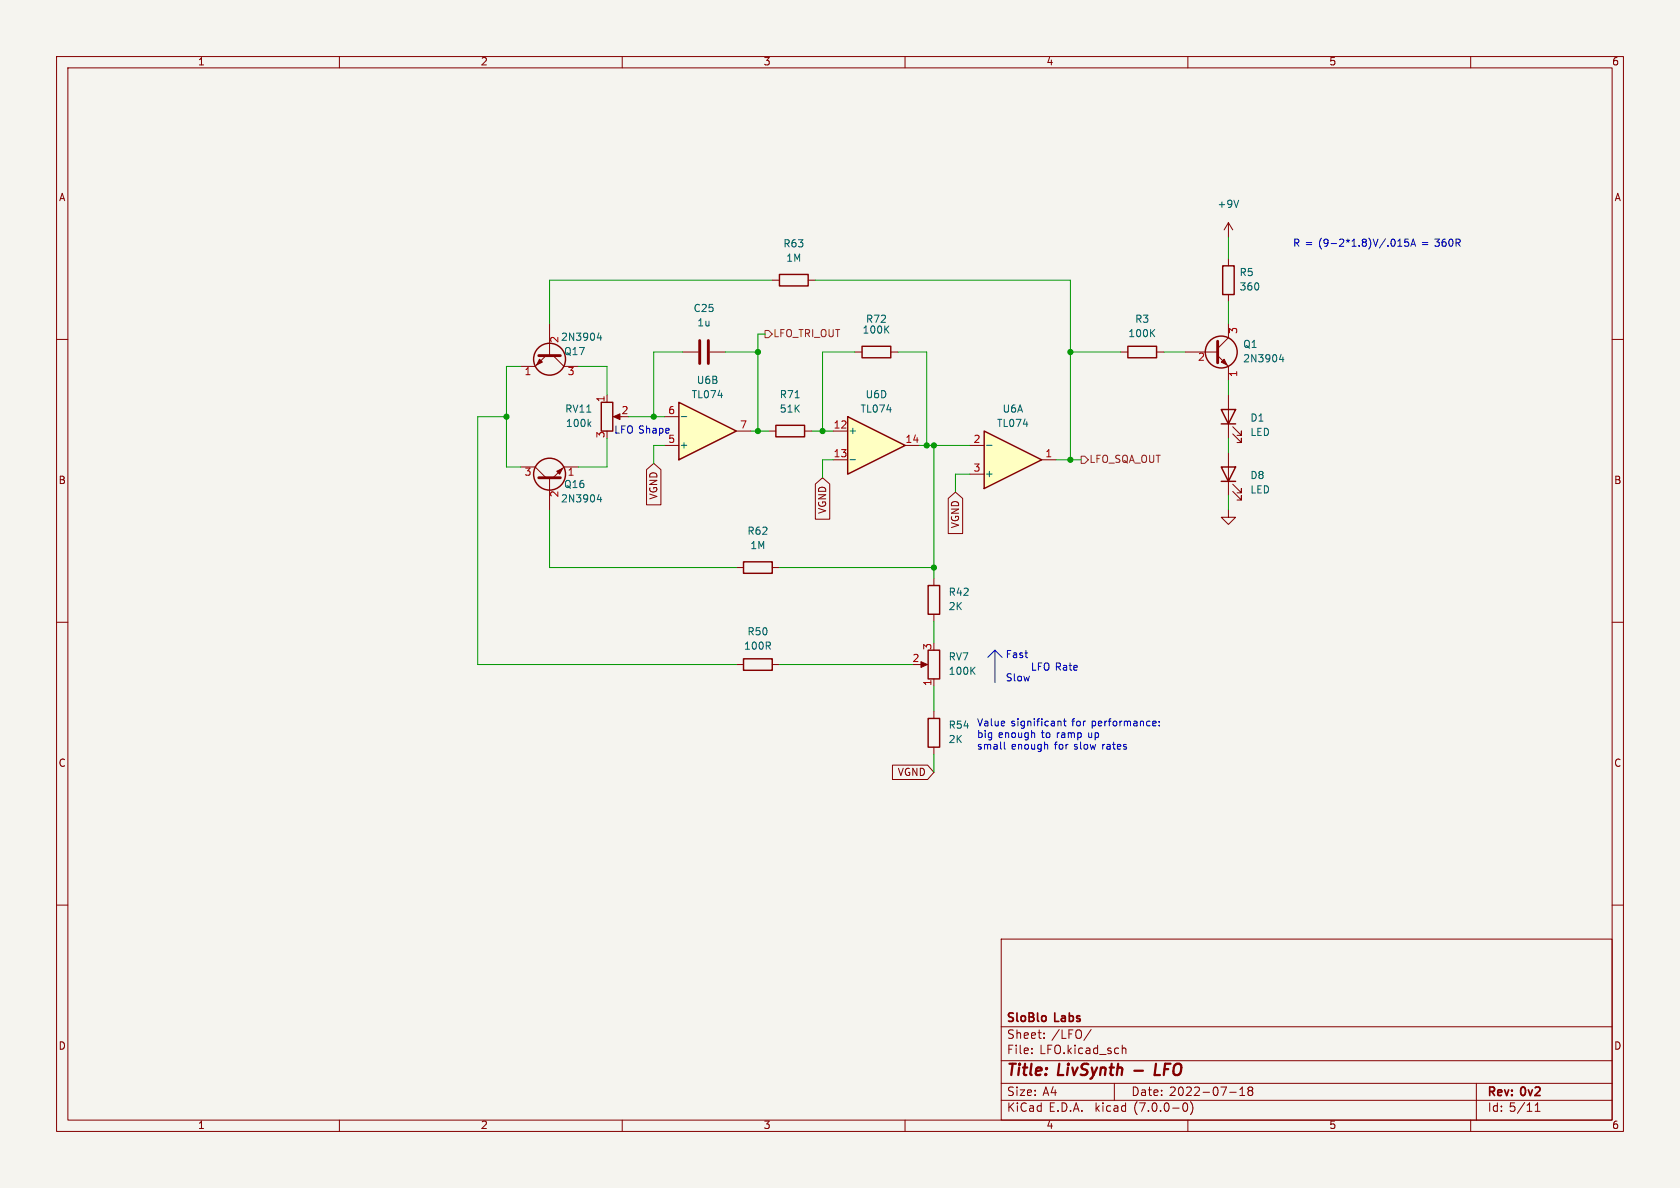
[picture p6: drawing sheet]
<svg xmlns="http://www.w3.org/2000/svg" width="297mm" height="210mm" viewBox="0 0 297 210" stroke-linecap="round" stroke-linejoin="round" font-family="sans-serif">
<path d="M0 0h297v210h-297z" fill="#f5f4ef" stroke="#f5f4ef" stroke-width=".18"/>
<g fill="none" stroke="#840000" stroke-width=".18">
<path d="M10 10h277v190h-277zM12 12h273v186h-273zM60 10v2M110 10v2M160 10v2M210 10v2M260 10v2M10 60h2M285 60h2M151.1 62.2h1.3M157.5 62.2h1.2M10 110h2"/>
<path d="M130.2 100.3h1.2M130.2 117.5h1.2M136.5 100.3h1.3M136.5 117.5h1.3M165.1 102.2v1.3M165.1 108.6v1.3M285 110h2M10 160h2M285 160h2M177 166h108v32h-108zM60 198v2M110 198v2"/>
<path d="M160 198v2M177 194.5h108M177 191.5h108M177 187.5h108M177 181.5h108M182.4 186.1v.2M182.4 185.3v.2M184.6 183.4v.2M184.6 182.6v.2M192.9 182l-1.3 1.9M197 191.5v3M198.4 184.8v1.5"/>
<path d="M198.4 185.4l.2-.1h.4v1M209.3 195h.2a.81 .81 0 0 1 .5 .6 .81 .81 0 0 1-.3 .8l-.1 .1a.81 .81 0 0 1-.6-.7 .81 .81 0 0 1 .3-.8zM210 198v2M210.5 194.8a1.74 1.74 0 0 1 0 2.2M217.4 193.1h1.1M219.2 193.7h.8M219.2 192.6l.4-.4v1.5M220.9 192.8l-.3 .3 .1 .4 .2 .2h.3l.3-.3-.1-.5-.2-.1M220.9 192.8l-.3-.3 .3-.3h.3l.3 .2-.3 .4M220.9 192.8h.3M260 198v2M261 191.5v6.5"/>
<path d="M271.4 196.5h.9M271.4 195.4l.4-.4v1.5"/>
</g>
<path d="M200.5 189.3h1.6M204.4 188l-.3 2h1" fill="none" stroke="#840000" stroke-width=".4"/>
<path d="M152.4 61.2h5.1v2h-5.1zM131.4 99.3h5.1v2h-5.1zM131.4 116.5h5.1v2h-5.1zM164.1 103.5h2v5.1h-2z" fill="none" stroke="#840000" stroke-width=".25"/>
<path d="M149.9 73.7l10.1 5-10.1 5.1z" fill="#ffffc2"/>
<path d="M149.9 73.7l10.1 5-10.1 5.1z" fill="none" stroke="#840000" stroke-width=".25"/>
<path d="M147.3 76.2h2.6M160 78.7h2.6M147.3 81.3h2.6" fill="none" stroke="#840000" stroke-width=".18"/>
<path d="M150.3 81.3h1" fill="none" stroke="#006464" stroke-width=".18"/>
<path d="M120 71.1l10.2 5.1-10.2 5.1z" fill="#ffffc2"/>
<g fill="none" stroke="#840000" stroke-width=".25">
<path d="M137.8 48.5h5.1v2h-5.1zM120 71.1l10.2 5.1-10.2 5.1zM137.2 75.2h5v2h-5zM215.9 72.4h2.5l-1.2 2.5zM215.9 74.9h2.5M215.9 82.6h2.5l-1.2 2.5zM215.9 85.1h2.5M164.1 114.9h2v5.1h-2zM164.1 127h2v5.1h-2z"/>
<circle cx="215.9" cy="62.2" r="2.82"/>
</g>
<g fill="none" stroke="#840000" stroke-width=".18">
<path d="M136.5 49.5h1.3M142.9 49.5h1.2M217.2 57.2v2.5l-1.9 1.9M117.5 78.7h2.5M117.5 73.7h2.5M120.6 62.2h2.8M125.5 62.2h2.8M130.2 76.2h2.5M135.9 76.2h1.3M142.2 76.2h1.3M209.5 62.2h5.8M215.3 62.9l1.9 1.9v2.5"/>
<path d="M217.2 69.9v7.6M217.9 76.7l1.6 1.5v-.7v.7h-.8M217.9 75.4l1.6 1.6v-.8v.8h-.8M217.2 90.2v1.2h1.2l-1.2 1.3-1.3-1.3h1.3M217.2 80v7.6M217.9 86.9l1.6 1.5v-.8v.8h-.8M217.9 85.6l1.6 1.5v-.7v.7h-.8M162.6 117.5h1M165.1 120v1.3M165.1 125.7v1.3M165.1 132.1v1.3"/>
</g>
<path d="M120.4 73.6h1M226.5 62.6l-.3 .9h.8M226.8 63.1v.9" fill="none" stroke="#006464" stroke-width=".18"/>
<g fill="#840000" stroke="#840000" stroke-width=".18">
<path d="M162.8 117l1.2 .5-1.2 .5z"/>
<path d="M215.9 64l.5-.5 .5 1z"/>
</g>
<path d="M123.7 60.2v4.1M125.2 60.2v4.1M215.3 60.3v3.8" fill="none" stroke="#840000" stroke-width=".51"/>
<path d="M174 76.2l10.1 5.1-10.1 5.1z" fill="#ffffc2"/>
<g fill="none" stroke="#840000" stroke-width=".25">
<path d="M216.2 47h2v5.1h-2zM106.3 71.1h2v5.1h-2zM174 76.2l10.1 5.1-10.1 5.1zM199.4 61.2h5.1v2h-5.1z"/>
<circle cx="97.2" cy="63.5" r="2.82"/>
<circle cx="97.2" cy="83.8" r="2.82"/>
</g>
<g fill="none" stroke="#840000" stroke-width=".18">
<path d="M217.2 39.4v2.5M217.2 39.4l-.8 1.2M217.2 39.4l.7 1.2M97.2 57.2v5.7M217.2 45.7v1.3M217.2 52.1v1.2M96.5 62.9l-1.9 1.9h-2.5M97.8 62.9l1.9 1.9h2.5M107.3 69.9v1.2M108.8 73.7h1.1M171.4 78.7h2.6M198.1 62.2h1.3"/>
<path d="M204.5 62.2h1.2M92.1 82.6h2.5l1.9 1.9M97.2 84.5v5.7M102.2 82.6h-2.5l-1.9 1.9M114.3 83l1.3-1.1 1.2 1.1v6.2h-2.5zM144.1 85.6l1.3-1.1 1.3 1.1v6.2h-2.6zM167.6 88.1l1.3-1.1 1.3 1.1v6.2h-2.6zM171.4 83.8h2.6M184.1 81.3h2.6M157.8 135.3h6.2l1.1 1.2-1.1 1.3h-6.2z"/>
</g>
<path d="M219 35.4l-.4 1.3M105.9 58.8l-.3 .9h.8M106.2 59.3v.9M104.1 74.9l.4 .5M104.5 74.5l-.5 .5M174.4 78.7h1M105.9 87.4l-.3 .9h.8M106.2 87.9v.8" fill="none" stroke="#006464" stroke-width=".18"/>
<g fill="#840000" stroke="#840000" stroke-width=".18">
<path d="M108.5 73.7l1.1-.5v1z"/>
<path d="M95.4 63.5l.5 .5-1 .5z"/>
<path d="M98.4 83.3l1-.5-.5 1z"/>
</g>
<path d="M95.2 62.9h3.9M95.2 84.5h3.9" fill="none" stroke="#840000" stroke-width=".51"/>
<path d="M135.3 58.4h.6l.6 .7-.6 .6h-.6zM191.1 80.6h.7l.6 .7-.6 .6h-.7z" fill="none" stroke="#725600" stroke-width=".18"/>
<g fill="none" stroke="#0000c2" stroke-width=".18">
<path d="M247.1 43.5h.7M247.1 42.6l.4-.3v1.2M249 42.3h-.6l-.1 .6 .2-.1h.4l.2 .2-.1 .4-.2 .1-.5-.1M249.4 43.5l.4-1.2 .5 1.2M249.5 43.2h.6M175.9 114.9v5.8M175.9 114.9l-1.3 1.3M175.9 114.9l1.3 1.3M177.6 131.2v1.1l.1 .1M187.1 127.5h.4l.1 .8M188 127.5h.5M188.2 127.1v1l.3 .2"/>
<path d="M204 127.5h.3l.1 .3-.6 .1M204.3 128.3h-.3M204.9 128.2v.1M204.9 127.5v.2"/>
</g>
<g fill="none" stroke="#009600" stroke-width=".18">
<path d="M135.3 59.1h-1.3v17.1M136.5 49.5h-39.3v7.7M144.1 49.5h45.1v31.8M217.2 41.9v3.8M217.2 53.3v3.9M89.5 73.7h-5v43.8h45.7M92.1 64.8h-2.6v17.8h2.6M102.2 64.8h5.1v5.1M107.3 77.5v5.1h-5.1M111.1 73.7h6.4M117.5 78.7h-1.9v3.2M120.6 62.2h-5v11.5"/>
<path d="M128.3 62.2h5.7M132.7 76.2h3.2M143.5 76.2h3.8M151.1 62.2h-5.7v14M158.7 62.2h5.1v16.5M162.6 78.7h8.8M165.1 78.7v23.5M189.2 62.2h8.9M205.7 62.2h3.8M217.2 67.3v2.6M217.2 77.5v2.5M97.2 90.2v10.1h33"/>
<path d="M147.3 81.3h-1.9v3.2M171.4 83.8h-2.5v3.2M186.7 81.3h4.4M217.2 87.6v2.6M137.8 117.5h23.5M137.8 100.3h27.3M165.1 109.9v3.8M165.1 121.3v4.4M165.1 133.4v3.1"/>
</g>
<g fill="#009600" stroke="#009600" stroke-width=".18">
<circle cx="115.6" cy="73.7" r=".46"/>
<circle cx="89.5" cy="73.7" r=".46"/>
<circle cx="189.2" cy="81.3" r=".46"/>
<circle cx="165.1" cy="100.3" r=".46"/>
<circle cx="189.2" cy="62.2" r=".46"/>
<circle cx="163.8" cy="78.7" r=".46"/>
<circle cx="165.1" cy="78.7" r=".46"/>
<circle cx="145.4" cy="76.2" r=".46"/>
<circle cx="134" cy="76.2" r=".46"/>
<circle cx="134" cy="62.2" r=".46"/>
</g>
<g font-size="2.8" fill="#840000">
<text x="178" y="190.8">Title:</text>
<text x="187.1" y="190.8">LivSynth</text>
<text x="205.4" y="190.8">LFO</text>
</g>
<g font-size="2.1" fill="#840000">
<text x="178" y="183.9">Sheet:</text>
<text x="178" y="181.1">SloBlo</text>
<text x="185.9" y="183.9">/LFO/</text>
<text x="186.6" y="181.1">Labs</text>
<text x="178" y="186.6">File:</text>
<text x="183.8" y="186.6">LFO.kicad_sch</text>
<text x="178" y="196.8">KiCad</text>
<text x="178" y="194">Size:</text>
<text x="184.3" y="194">A4</text>
<text x="185.4" y="196.8">E.D.A.</text>
<text x="193.7" y="196.8">kicad</text>
<text x="200" y="194">Date:</text>
<text x="200.6" y="196.8">(7.0.0-0)</text>
<text x="206.7" y="194">2022-07-18</text>
<text x="263" y="194.2">Rev:</text>
<text x="263" y="196.8">Id: 5/11</text>
<text x="269" y="194.2">0v2</text>
</g>
<g font-size="1.8" fill="#840000">
<text x="35" y="11.8">1</text>
<text x="85" y="11.8">2</text>
<text x="135" y="11.8">3</text>
<text x="185" y="11.8">4</text>
<text x="235" y="11.8">5</text>
<text x="285" y="11.8">6</text>
<text x="10.4" y="35.8">A</text>
<text x="285.4" y="35.8">A</text>
<text x="10.3" y="85.8">B</text>
<text x="116.5" y="88.4" transform="rotate(-90 116.5 88.4)">VGND</text>
<text x="285.3" y="85.8">B</text>
<text x="146.3" y="91" transform="rotate(-90 146.3 91)">VGND</text>
<text x="169.8" y="93.5" transform="rotate(-90 169.8 93.5)">VGND</text>
<text x="10.3" y="135.8">C</text>
<text x="158.6" y="137.4">VGND</text>
<text x="285.3" y="135.8">C</text>
<text x="10.3" y="185.8">D</text>
<text x="285.3" y="185.8">D</text>
<text x="35" y="199.8">1</text>
<text x="85" y="199.8">2</text>
<text x="135" y="199.8">3</text>
<text x="185" y="199.8">4</text>
<text x="235" y="199.8">5</text>
<text x="285" y="199.8">6</text>
</g>
<g font-size="1.8" fill="#006464">
<text x="215.2" y="37">+9V</text>
<text x="138.4" y="44">R63</text>
<text x="138.9" y="46.5">1M</text>
<text x="219.1" y="49.1">R5</text>
<text x="219.1" y="51.6">360</text>
<text x="122.6" y="55.4">C25</text>
<text x="123.2" y="58">1u</text>
<text x="152.4" y="59.2">100K</text>
<text x="153" y="57.3">R72</text>
<text x="199.4" y="59.9">100K</text>
<text x="200.6" y="57.3">R3</text>
<text x="99.1" y="60.5">2N3904</text>
<text x="99.7" y="63.1">Q17</text>
<text x="219.7" y="61.8">Q1</text>
<text x="219.7" y="64.3">2N3904</text>
<text x="122.2" y="70.7">TL074</text>
<text x="123.1" y="68.1">U6B</text>
<text x="137.8" y="70.7">R71</text>
<text x="153" y="70.7">U6D</text>
<text x="99.9" y="73.2">RV11</text>
<text x="100" y="75.8">100k</text>
<text x="137.8" y="73.2">51K</text>
<text x="150" y="77">+</text>
<text x="152.1" y="73.2">TL074</text>
<text x="176.2" y="75.8">TL074</text>
<text x="177.2" y="73.2">U6A</text>
<text x="221" y="74.8">D1</text>
<text x="221" y="77.3">LED</text>
<text x="120.1" y="79.6">+</text>
<text x="99.1" y="88" transform="rotate(-90 99.1 88)">2</text>
<text x="99.1" y="89.1">2N3904</text>
<text x="99.7" y="86.6">Q16</text>
<text x="100.3" y="84.5">1</text>
<text x="174.1" y="84.6">+</text>
<text x="221" y="85">D8</text>
<text x="221" y="87.5">LED</text>
<text x="132.1" y="94.8">R62</text>
<text x="132.6" y="97.3">1M</text>
<text x="167.6" y="105.6">R42</text>
<text x="132.1" y="112.6">R50</text>
<text x="167.6" y="108.1">2K</text>
<text x="131.5" y="115.1">100R</text>
<text x="167.6" y="117">RV7</text>
<text x="167.6" y="119.6">100K</text>
<text x="167.6" y="129.1">R54</text>
<text x="167.6" y="131.6">2K</text>
</g>
<g font-size="1.8" fill="#0000c2">
<text x="228.6" y="43.8">R =</text>
<text x="233.2" y="43.8">(9-2*1.8)V/.015A</text>
<text x="251.5" y="43.8">=</text>
<text x="254" y="43.8">360R</text>
<text x="108.6" y="76.8">LFO Shape</text>
<text x="177.8" y="116.5">Fast</text>
<text x="182.2" y="118.7">LFO Rate</text>
<text x="177.8" y="120.7">Slow</text>
<text x="172.7" y="128.6">Value</text>
<text x="172.7" y="130.7">big</text>
<text x="176.5" y="130.7">enough</text>
<text x="178.7" y="128.6">significant</text>
<text x="184.2" y="130.7">to</text>
<text x="187" y="130.7">ramp</text>
<text x="189.6" y="128.6">for</text>
<text x="192.7" y="130.7">up</text>
<text x="193.2" y="128.6">performance:</text>
<text x="172.7" y="132.7">small</text>
<text x="178.8" y="132.7">enough</text>
<text x="186.5" y="132.7">for</text>
<text x="190.1" y="132.7">slow</text>
<text x="195.1" y="132.7">rates</text>
</g>
<g font-size="1.8" fill="#725600">
<text x="136.7" y="59.9">LFO_TRI_OUT</text>
<text x="192.6" y="82.1">LFO_SQA_OUT</text>
</g>
<g font-size="1.8" fill="#a90000">
<text x="219.1" y="59.1" transform="rotate(-90 219.1 59.1)">3</text>
<text x="99.1" y="60.7" transform="rotate(-90 99.1 60.7)">2</text>
<text x="211.7" y="64.1">2</text>
<text x="92.7" y="66.7">1</text>
<text x="100.3" y="66.7">3</text>
<text x="107.1" y="71.2" transform="rotate(-90 107.1 71.2)">1</text>
<text x="219.1" y="66.7" transform="rotate(-90 219.1 66.7)">1</text>
<text x="107.1" y="77.5" transform="rotate(-90 107.1 77.5)">3</text>
<text x="109.8" y="73.4">2</text>
<text x="118.1" y="73.4">6</text>
<text x="130.8" y="75.9">7</text>
<text x="147.3" y="75.9">12</text>
<text x="118.1" y="78.5">5</text>
<text x="147.3" y="81">13</text>
<text x="160" y="78.5">14</text>
<text x="172.1" y="78.5">2</text>
<text x="172.1" y="83.6">3</text>
<text x="184.8" y="81">1</text>
<text x="92.7" y="84.5">3</text>
<text x="161.3" y="117.2">2</text>
<text x="164.8" y="115" transform="rotate(-90 164.8 115)">3</text>
<text x="164.8" y="121.3" transform="rotate(-90 164.8 121.3)">1</text>
</g>
</svg>
